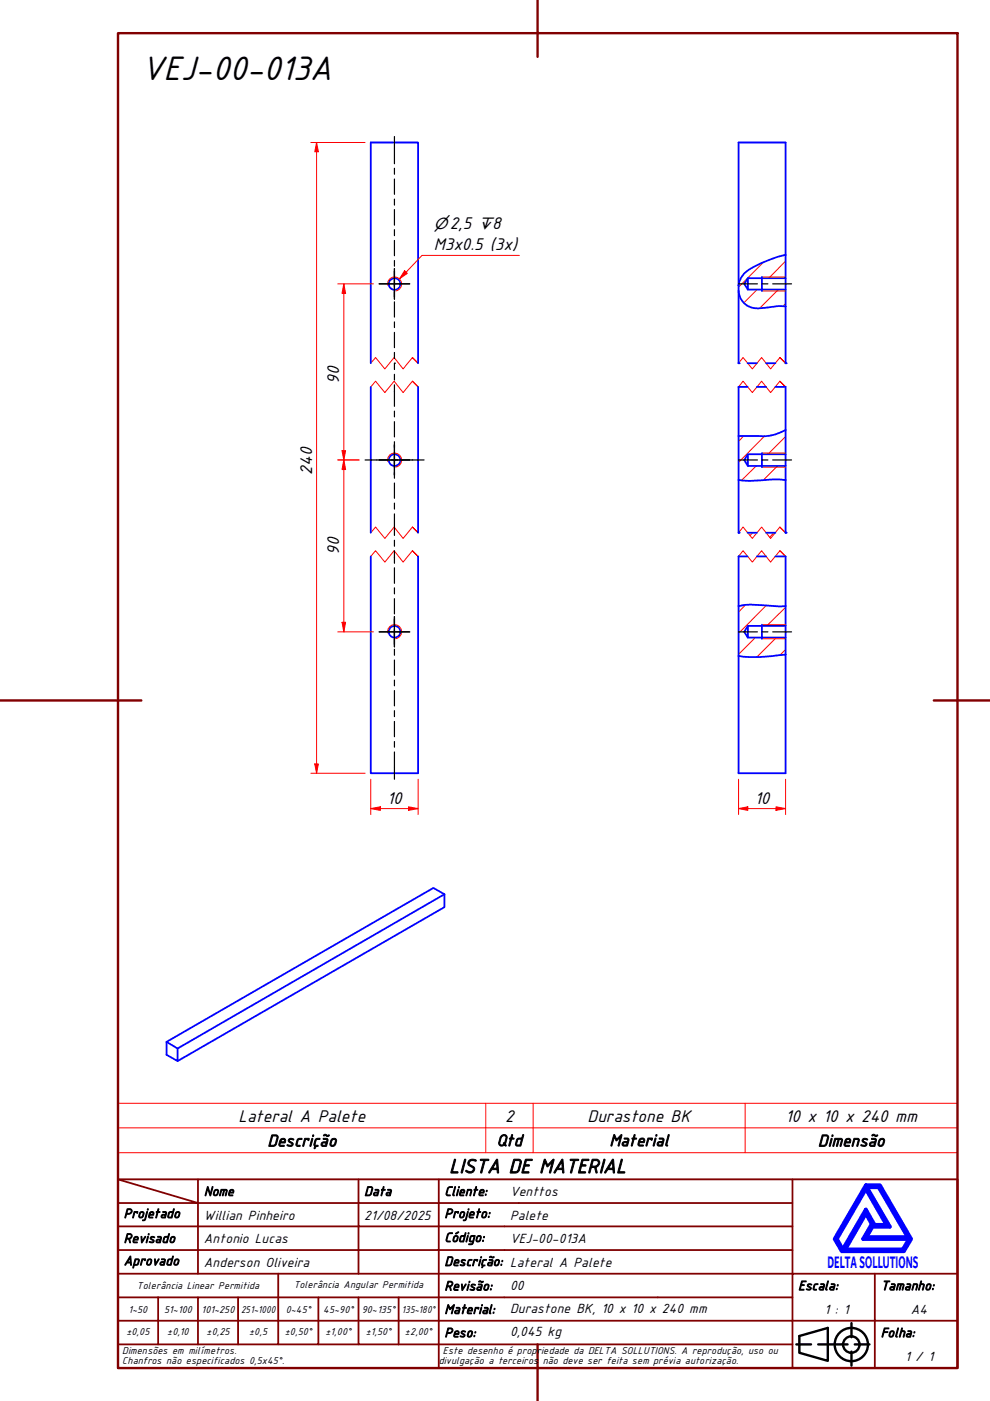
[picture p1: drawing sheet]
<svg xmlns="http://www.w3.org/2000/svg" width="210mm" height="297mm" viewBox="0 0 210 297" stroke-linecap="round" stroke-linejoin="round" font-family="sans-serif">
<!-- layer: Hatch (ABNT) -->
<g fill="none" stroke="#f00" stroke-width=".21">
<path d="M161.8 55.7l-5.2 5.2M166.6 55.4l-3.6 3.6M160.5 61.4l-2.8 2.8M162.9 77l-.3 .3M165 61.4l-3.9 3.9M166.6 64.4l-.6 .5M157.7 92.4l-1.1 1.2M160.3 98.8l-3.1 3M162.1 92.4l-5.5 5.6M164.8 98.8l-3 3M166.6 92.6l-3.8 3.7M159.6 113l-.6 .6"/>
<path d="M164.1 113l-.9 .9M166.6 101.5l-.3 .3M158.1 128.3l-1.5 1.5M160.1 135.2l-3.5 3.5M162.4 128.4l-5.8 5.9M164.6 135.2l-4.1 4.1M166.6 137.7l-1.2 1.2M166.6 128.8l-4 3.9"/>
</g>
<!-- layer: Linha Corte (ABNT) -->
<path d="M87.4 75.8l1.2 1.2-1.2-1.2-1.9 2.4-1.9-2.4-2 2.4-2-2.4-1 1.2M165.4 75.8l1.2 1.2-1.2-1.2-2 2.4-1.9-2.4-2 2.4-2-2.4-.9 1.2M87.4 80.8l1.2 1.2-1.2-1.2-1.9 2.4-1.9-2.4-2 2.4-2-2.4-1 1.2M165.4 80.8l1.2 1.2-1.2-1.2-2 2.4-1.9-2.4-2 2.4-2-2.4-.9 1.2M87.4 116.8l1.2 1.2-1.2-1.2-1.9 2.4-1.9-2.4-2 2.4-2-2.4-1 1.2M87.4 111.7l1.2 1.3-1.2-1.3-1.9 2.5-1.9-2.5-2 2.5-2-2.5-1 1.3M165.4 116.8l1.2 1.2-1.2-1.2-2 2.4-1.9-2.4-2 2.4-2-2.4-.9 1.2M165.4 111.7l1.2 1.3-1.2-1.3-2 2.5-1.9-2.5-2 2.5-2-2.5-.9 1.3" fill="none" stroke="#f00" stroke-width=".21"/>
<!-- layer: Visible (ABNT) -->
<g fill="none" stroke="#00f" stroke-width=".38">
<path d="M166.6 54a22.4 22.4 0 0 0-8.8 4l-.7 .9-.5 1.7M78.6 77v-46.8h10v46.8M156.6 61.7a3.9 3.9 0 0 0 4.1 3.7l4.4-.5h1.5M78.6 82v31M88.6 82v31M166.6 91.2a9.5 9.5 0 0 1-5.8 1.2h-4.2M78.6 118v45.9h10v-45.9M156.6 101.8a24.7 24.7 0 0 0 7.2-.2l2.8 .2M156.6 128.5l2.5-.3 6.3 .4 1.2-.1M166.6 138.8l-1.6 .1a27.8 27.8 0 0 1-8.4 .2"/>
<circle cx="83.7" cy="60.2" r="1.24"/>
<circle cx="83.7" cy="97.6" r="1.24"/>
<circle cx="83.7" cy="133.9" r="1.24"/>
</g>
<!-- layer: Visible Narrow (ABNT) -->
<path d="M82.2 60.5a1.49 1.49 0 0 1 1.2-1.8 1.49 1.49 0 0 1 1.7 1.3 1.49 1.49 0 0 1-1.2 1.7M82.2 97.8a1.49 1.49 0 0 1 1.2-1.7 1.49 1.49 0 0 1 1.7 1.2 1.49 1.49 0 0 1-1.2 1.7M82.2 134.2a1.49 1.49 0 0 1 1.2-1.7 1.49 1.49 0 0 1 1.7 1.2 1.49 1.49 0 0 1-1.2 1.7" fill="none" stroke="#f00" stroke-width=".21"/>
<!-- layer: Visible (ABNT) -->
<g fill="#00f">
<circle cx="156.6" cy="77" r=".19"/>
<circle cx="156.6" cy="113" r=".19"/>
</g>
<path d="M166.6 54v-23.8h-10v30.4M156.6 61.7v15.3M158.5 77h2M162.4 77h2M166.6 64.9v12.1M156.6 82v10.4M164.4 82h2.2v9.2M156.6 101.8v11.2M156.6 118v10.5M164.4 118h2.2v10.5M166.6 101.8v11.2M166.6 138.8v25.1h-10v-24.8" fill="none" stroke="#00f" stroke-width=".38"/>
<circle cx="166.6" cy="77" r=".19" fill="#00f"/>
<path d="M156.6 82h1.9M160.5 82h1.9M158.5 113h2M162.4 113h2" fill="none" stroke="#00f" stroke-width=".38"/>
<circle cx="166.6" cy="113" r=".19" fill="#00f"/>
<path d="M156.6 118h1.9M160.5 118h1.9" fill="none" stroke="#00f" stroke-width=".38"/>
<g fill="#00f">
<circle cx="156.6" cy="113" r=".19"/>
<circle cx="166.6" cy="113" r=".19"/>
</g>
<path d="M156.6 92.4v9.4M166.6 91.2v5.1h-8l-.8 1.2 .8 1.3h8v3M156.6 128.5v10.6M166.6 128.5v4.2h-8l-.8 1.3 .8 1.2h8v3.6" fill="none" stroke="#00f" stroke-width=".38"/>
<g fill="#00f">
<circle cx="156.6" cy="77" r=".19"/>
<circle cx="166.6" cy="77" r=".19"/>
</g>
<g fill="none" stroke="#00f" stroke-width=".38">
<path d="M158.6 59v2.4M161.5 58.7v3M166.6 54v5h-8l-.8 1.2 .8 1.2h8v3.5M166.6 59v2.4M156.6 60.6v1.1M158.6 96.3v2.5M161.5 96.1v2.9M166.6 96.3v2.5M158.6 132.7v2.5M161.5 132.4v3M166.6 132.7v2.5M94.2 189.6l-56.5 32.7v2.7l-2.4-1.4v-2.7l56.6-32.6 2.3 1.3v2.7l-56.5 32.7"/>
<path d="M35.3 220.9l2.4 1.4"/>
</g>
<!-- layer: Visible Narrow (ABNT) -->
<path d="M161.5 58.7h5.1M161.5 61.7h5.1M161.5 96.1h5.1M161.5 99h5.1M161.5 132.4h5.1M161.5 135.4h5.1" fill="none" stroke="#f00" stroke-width=".21"/>
<path d="M25 239.1h178v-5.2h-178v10.5M103 233.9v10.5M113 233.9v10.5M158 233.9v10.5M203 239.1v5.3h-178M25 244.4v5.6h178v-5.6" fill="none" stroke="#f00" stroke-width=".21"/>
<!-- layer: Borda A3/A4 (ABNT) -->
<path d="M25 7h178v283.1h-178zM114 0v12.1M0 148.5h30M198 148.5h12M114 285v12" fill="none" stroke="#800000" stroke-width=".51"/>
<path d="M183.6 257.3l1.2 2.2-1.8 3.2h9.7l-1.2 2.2h-12.3zM183.6 252.1l4.4 7.6h-2.6l-1.8-3.2-4.9 8.4-1.3-2.2zM183.6 251.3h3l6.6 11.4-1.6 2.6h-13.1l-1.5-2.6zM183.8 251.7h2.5l6.2 10.6h-8.8l1.3-2.2h3.7zM185 259.7h.2l-.2 .2z" fill="none" stroke="#00f" stroke-width=".83"/>
<!-- layer: 0 -->
<path d="M178.5 265.3h13.1" fill="none" stroke="#000" stroke-width=".21"/>
<g fill="none" stroke="#800000" stroke-width=".38">
<path d="M25 250l17 5.1h-17M25 250h178v40.1h-178zM42 255.1h34v4.9h17M42 255.1v15M42 250v5.1M76 250v5.1h17v4.9M93 250v5.1h75M168 250v20.1h-143M25 260h51v10.1M25 275.1h17M33.5 275.1v9.9M50.5 275.1h-8.5v9.9"/>
<path d="M59 270.1v14.9h-8.5M67.5 275.1v9.9h-8.5M76 275.1v9.9h8.5M84.5 275.1v9.9M93 275.1h-42.5v9.9M93 260v5h-68M93 275.1v9.9h75M93 260h75M93 275.1h75M168 265h-75v10.1M185.5 270.1v9.9h17.5M203 270.1h-35v9.9h17.5v10.1"/>
<path d="M25 285h25.5M25 280h143v10.1M67.5 285h8.5M84.5 285h8.5v5.1"/>
</g>
<g fill="none" stroke="#000" stroke-width=".51">
<path d="M168.8 285h3.2M169.5 283.3l6-1.8v7l-6-1.7zM173.5 285h6.2M180.5 280.5v3M180.5 286.6v2.9M181.2 285h3.1"/>
<circle cx="180.5" cy="285.1" r="3.5"/>
<circle cx="180.5" cy="285.1" r="1.75"/>
</g>
<!-- layer: Marca de centro (ISO) -->
<path d="M83.6 56.9v6.5M80.4 60.2h6.5M80.4 97.5h6.5M83.6 94.3v6.5M80.4 134h6.5M83.6 130.7v6.4" fill="none" stroke="#000" stroke-width=".25"/>
<!-- layer: Linha de centro (ISO) -->
<g fill="none" stroke="#000" stroke-width=".25">
<path d="M83.6 28.9v5.8M83.6 35.7v1.2M83.6 38v3.2M83.6 42.2v1.3M83.6 44.4v3.3M83.6 48.7v1.3M83.6 51v3.2M83.6 55.2v1.2M83.6 57.5v3.3M83.6 77h.1M83.6 61.7v1.3M83.6 64v3.2"/>
<path d="M83.6 68.2v1.3M83.6 70.5v3.2M83.6 74.7v1.3M83.6 77v1.3M83.6 79.4v1.2M77.4 97.5h4.6M83 97.5h1.3M83.6 81.6v4.6M83.6 87.2v1.2M83.6 89.4v3.2M83.6 93.6v1.3M83.6 95.9v3.3"/>
<path d="M85.3 97.5h4.6M83.6 100.2v1.2M83.6 102.4v3.2M83.6 106.7v1.2M83.6 109v4.5M83.6 114.5v1.3M83.6 116.8v2.6M83.6 120.4v3.3M83.6 124.6v1.3M83.6 126.9v3.3M83.6 131.2v1.2M83.6 133.4v3.3"/>
<path d="M83.6 137.7v1.2M83.6 139.9v3.3M83.6 144.2v1.2M83.6 146.4v3.3M83.6 150.7v1.2M83.6 153v3.2M83.6 157.2v1.2M83.6 159.4v5.8"/>
</g>
<path d="M67.1 162v1.9" fill="none" stroke="#f00" stroke-width=".21"/>
<path d="M66.7 162h.8l-.4 1.9z" fill="#f00"/>
<path d="M67.1 30.2v2M66.7 162h.8l-.4 1.9z" fill="none" stroke="#f00" stroke-width=".21"/>
<path d="M67.1 30.2l.4 2h-.8z" fill="#f00"/>
<path d="M65.9 30.2h11.5M67.1 30.2l.4 2h-.8zM67.1 32.2v129.8M72.9 95.6v1.9M65.9 163.9h11.5" fill="none" stroke="#f00" stroke-width=".21"/>
<path d="M72.5 95.6h.8l-.4 1.9z" fill="#f00"/>
<path d="M72.9 60.2v2M72.5 95.6h.8l-.4 1.9z" fill="none" stroke="#f00" stroke-width=".21"/>
<path d="M72.9 60.2l.4 2h-.8z" fill="#f00"/>
<path d="M71.6 60.2h7.6M72.9 60.2l.4 2h-.8zM72.9 62.2v33.4M71.6 97.5h4.5M72.9 97.5v2.1" fill="none" stroke="#f00" stroke-width=".21"/>
<path d="M72.9 97.5l.4 2.1h-.8z" fill="#f00"/>
<path d="M72.9 97.5l.4 2.1h-.8zM72.9 131.9v2.1" fill="none" stroke="#f00" stroke-width=".21"/>
<path d="M72.5 131.9h.8l-.4 2.1z" fill="#f00"/>
<path d="M71.6 97.5h4.5M72.9 99.6v32.3M71.6 134h7.6M72.5 131.9h.8l-.4 2.1z" fill="none" stroke="#f00" stroke-width=".21"/>
<path d="M86.1 57.7l-1.4 1.4" fill="none" stroke="#f00" stroke-width=".21"/>
<path d="M85.8 57.4l.6 .6-1.7 1.1z" fill="#f00"/>
<path d="M85.8 57.4l.6 .6-1.7 1.1zM110.1 54.2h-20.6l-3.4 3.5" fill="none" stroke="#f00" stroke-width=".21"/>
<!-- layer: Linha de centro (ISO) -->
<path d="M156.6 60.2h4M161.5 60.2h1.3M163.8 60.2h4M156.6 97.5h4M161.5 97.5h1.3M163.8 97.5h4M156.6 134h4M161.5 134h1.3M163.8 134h4" fill="none" stroke="#000" stroke-width=".25"/>
<path d="M78.6 171.4h2" fill="none" stroke="#f00" stroke-width=".21"/>
<path d="M78.6 171.4l2-.3v.7z" fill="#f00"/>
<path d="M78.6 171.4l2-.3v.7zM86.6 171.4h2" fill="none" stroke="#f00" stroke-width=".21"/>
<path d="M86.6 171.1l2 .3-2 .4z" fill="#f00"/>
<path d="M78.6 165.2v7.5M80.6 171.4h6M86.6 171.1l2 .3-2 .4zM88.6 165.2v7.5M156.6 171.4h2" fill="none" stroke="#f00" stroke-width=".21"/>
<path d="M156.6 171.4l2-.3v.7z" fill="#f00"/>
<path d="M156.6 171.4l2-.3v.7zM164.5 171.4h2.1" fill="none" stroke="#f00" stroke-width=".21"/>
<path d="M164.5 171.1l2.1 .3-2.1 .4z" fill="#f00"/>
<path d="M156.6 165.2v7.5M158.6 171.4h5.9M164.5 171.1l2.1 .3-2.1 .4zM166.6 165.2v7.5" fill="none" stroke="#f00" stroke-width=".21"/>
<text font-size="7.7" x="30" y="17.1">VEJ-00-013A</text>
<text font-size="4.6" x="95.2" y="248.7">LISTA DE MATERIAL</text>
<g font-size="3.9">
<text x="92" y="52.9">M3x0.5 (3x)</text>
<text x="71.9" y="81.3" transform="rotate(-90 71.9 81.3)">90</text>
<text x="66.2" y="100.6" transform="rotate(-90 66.2 100.6)">240</text>
<text x="71.9" y="117.6" transform="rotate(-90 71.9 117.6)">90</text>
<text x="82.1" y="170.4">10</text>
<text x="160" y="170.4">10</text>
<text x="50.5" y="237.8">Lateral A Palete</text>
<text x="107.1" y="237.8">2</text>
<text x="124.6" y="237.8">Durastone BK</text>
<text x="166.6" y="237.8">10 x 10 x 240 mm</text>
</g>
<g font-size="3.8">
<text x="56.7" y="243.1">Descrição</text>
<text x="105.3" y="243">Qtd</text>
<text x="129.2" y="243">Material</text>
<text x="173.4" y="243.1">Dimensão</text>
</g>
<text font-size="3.8" fill="#00f" x="175.5" y="268.8">DELTASOLLUTIONS</text>
<text font-size="3.4" x="92" y="48.6">⌀2,5 ↧8</text>
<g font-size="3">
<text x="43.2" y="253.5">Nome</text>
<text x="77.2" y="253.5">Data</text>
<text x="94.2" y="253.5">Cliente:</text>
<text x="108.1" y="253.5">Venttos</text>
<text x="26.2" y="263.5">Revisado</text>
<text x="26.2" y="258.2">Projetado</text>
<text x="43.2" y="258.6">Willian Pinheiro</text>
<text x="43.2" y="263.5">Antonio Lucas</text>
<text x="77.2" y="258.6">21/08/2025</text>
<text x="94.2" y="263.3">Código:</text>
<text x="94.2" y="258.2">Projeto:</text>
<text x="108.1" y="263.5">VEJ-00-013A</text>
<text x="108.1" y="258.6">Palete</text>
<text x="26.2" y="268.3">Aprovado</text>
<text x="43.2" y="268.5">Anderson Oliveira</text>
<text x="94.2" y="268.4">Descrição: Lateral A Palete</text>
<text x="94.2" y="273.6">Revisão:</text>
<text x="108.1" y="273.5">00</text>
<text x="169.2" y="273.5">Escala:</text>
<text x="186.8" y="273.5">Tamanho:</text>
<text x="94.2" y="278.6">Material:</text>
<text x="108.1" y="278.4">Durastone BK, 10 x 10 x 240 mm</text>
<text x="174.8" y="278.6">1 : 1</text>
<text x="193.1" y="278.6">A4</text>
<text x="94.2" y="283.5">Peso:</text>
<text x="108.1" y="283.3">0,045 kg</text>
<text x="186.8" y="283.5">Folha:</text>
<text x="191.9" y="288.5">1 / 1</text>
</g>
<g font-size="2.3">
<text x="29" y="273.4">Tolerância Linear Permitida</text>
<text x="62.3" y="273.2">Tolerância Angular Permitida</text>
<text x="27.2" y="278.3">1~50</text>
<text x="34.8" y="278.3">51~100</text>
<text x="42.7" y="278.3">101~250</text>
<text x="51.1" y="278.3">251~1000</text>
<text x="60.6" y="278.3">0~45°</text>
<text x="68.5" y="278.3">45~90°</text>
<text x="76.7" y="278.3">90~135°</text>
<text x="85.2" y="278.3">135~180°</text>
<text x="25.9" y="287.1">Dimensões em milímetros.</text>
<text x="26.8" y="283.1">±0,05</text>
<text x="35.4" y="283.1">±0,10</text>
<text x="43.8" y="283.1">±0,25</text>
<text x="52.8" y="283.1">±0,5</text>
<text x="60.4" y="283.1">±0,50°</text>
<text x="69" y="283.1">±1,00°</text>
<text x="77.5" y="283.1">±1,50°</text>
<text x="85.9" y="283.1">±2,00°</text>
<text x="93.9" y="287.1">Este desenho é propriedade da DELTA SOLLUTIONS. A reprodução, uso ou</text>
<text x="25.9" y="289.2">Chanfros não especificados 0,5x45°.</text>
<text x="93" y="289.2">divulgação a terceiros</text>
<text x="115.1" y="289.2">não deve ser feita sem prévia autorização.</text>
</g>
</svg>
